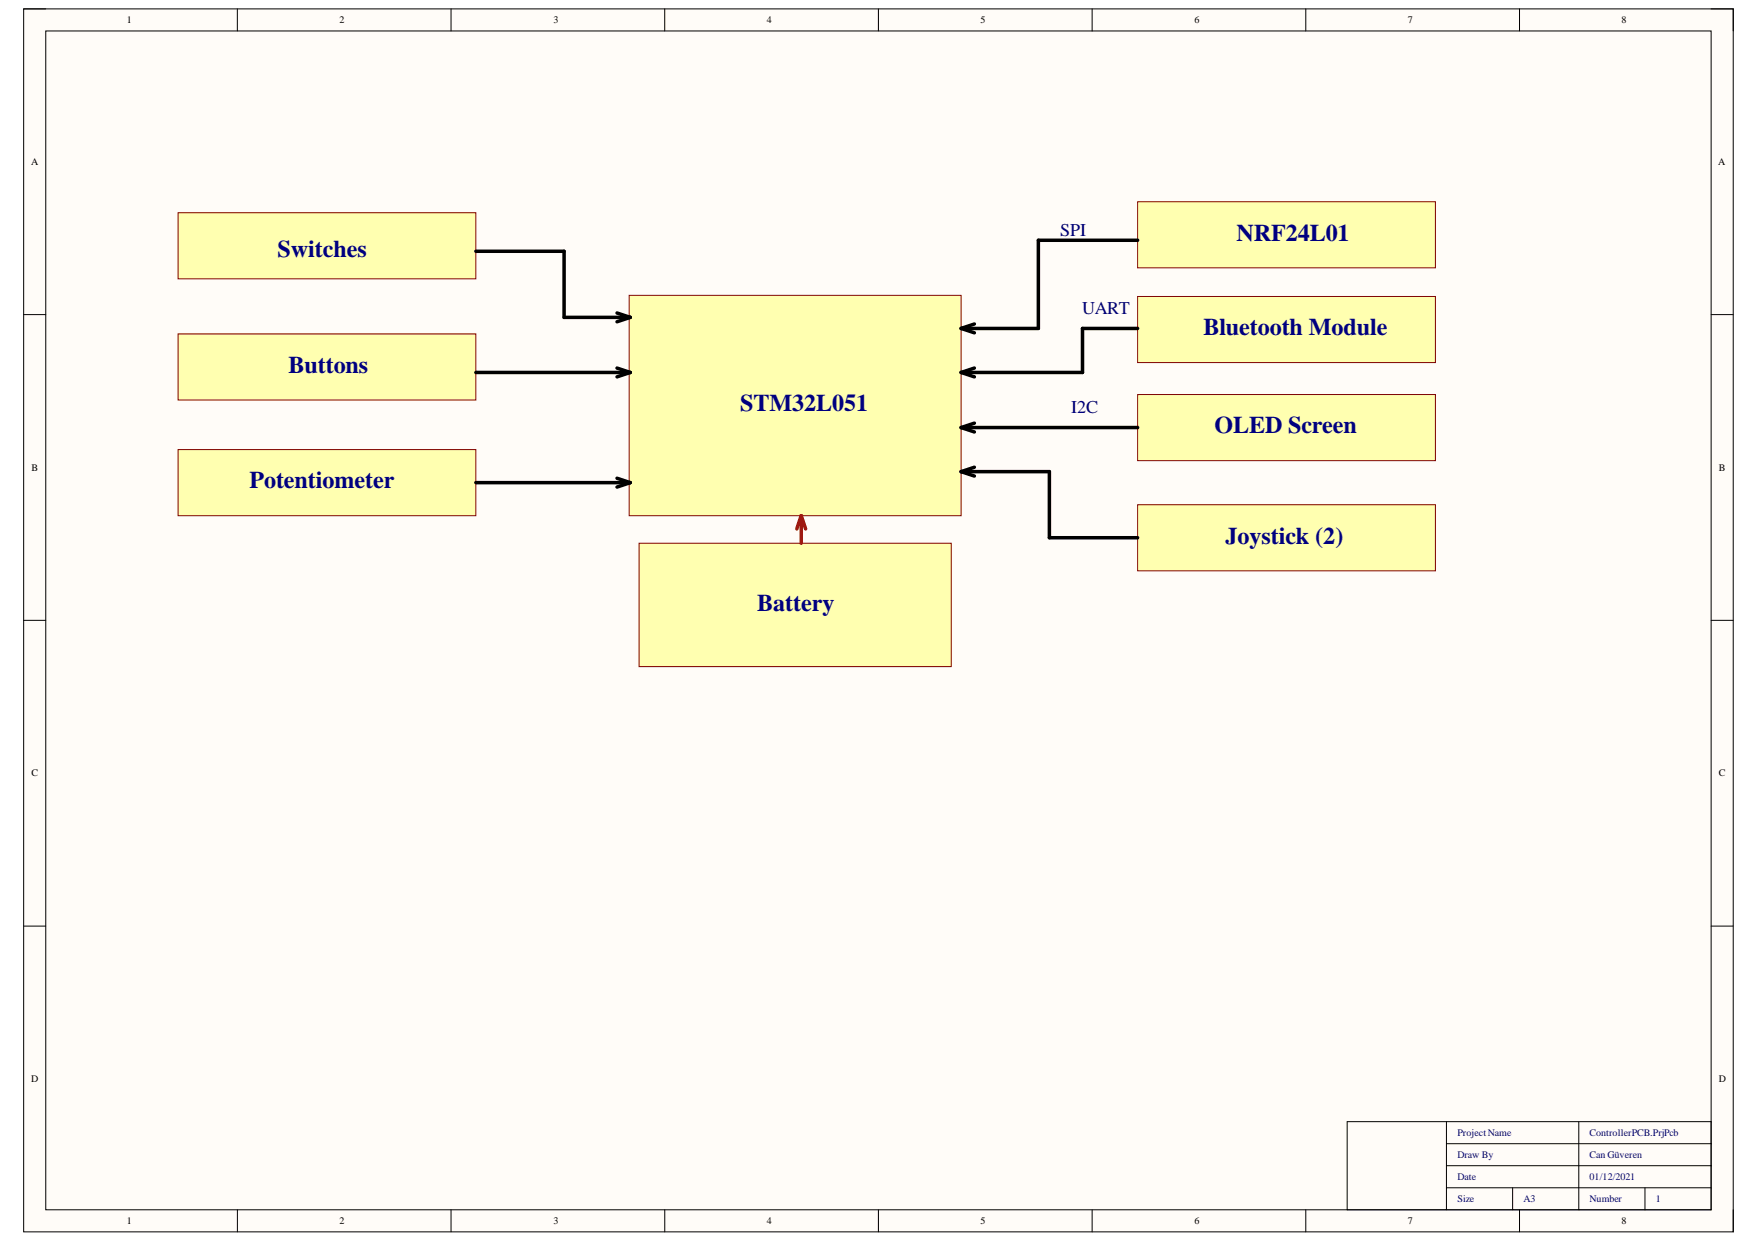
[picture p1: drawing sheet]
<svg xmlns="http://www.w3.org/2000/svg" width="297mm" height="210mm" viewBox="0 0 297 210" stroke-linecap="round" stroke-linejoin="round" font-family="sans-serif">
<path d="M4 1.5h288.7v206.5h-288.7z" fill-rule="evenodd" fill="#fffcf8"/>
<path d="M4 1.5h288.7v206.5h-288.7z" fill="none" stroke="#000" stroke-width=".17"/>
<path d="M7.7 5.2h281.3v199.1h-281.3z" fill-rule="evenodd" fill="#fffcf8"/>
<g fill="none" stroke="#000" stroke-width=".17">
<path d="M4 1.5h3.7M7.7 5.2h281.3v199.1h-281.3zM40.1 1.5v3.7M76.2 1.5v3.7M112.3 1.5v3.7M148.3 1.5v3.7M184.4 1.5v3.7M220.5 1.5v3.7M256.6 1.5v3.7M289 1.5h3.7v3.7M4 53.1h3.7M289 53.1h3.7"/>
<path d="M4 104.8h3.7M289 104.8h3.7M4 156.4h3.7M289 156.4h3.7M227.5 189.4h61.5v14.9h-61.5zM244.3 189.4v14.9M244.3 193.1h44.7M244.3 196.9h44.7M266.6 189.4v14.9M40.1 204.3v3.7M76.2 204.3v3.7M112.3 204.3v3.7"/>
<path d="M148.3 204.3v3.7M184.4 204.3v3.7M220.5 204.3v3.7M244.3 200.6h44.7M255.4 200.6v3.7M256.6 204.3v3.7M277.8 200.6v3.7M292.7 204.3v3.7"/>
</g>
<path d="M106.2 49.9h56.1v37.2h-56.1z" fill-rule="evenodd" fill="#ffffb0"/>
<path d="M106.2 49.9h56.1v37.2h-56.1z" fill="none" stroke="#800000" stroke-width=".17"/>
<path d="M192.1 34.1h50.3v11.1h-50.3z" fill-rule="evenodd" fill="#ffffb0"/>
<path d="M192.1 34.1h50.3v11.1h-50.3z" fill="none" stroke="#800000" stroke-width=".17"/>
<path d="M192.1 50.1h50.3v11.1h-50.3z" fill-rule="evenodd" fill="#ffffb0"/>
<path d="M192.1 50.1h50.3v11.1h-50.3z" fill="none" stroke="#800000" stroke-width=".17"/>
<path d="M192.1 66.6h50.3v11.2h-50.3z" fill-rule="evenodd" fill="#ffffb0"/>
<path d="M192.1 66.6h50.3v11.2h-50.3z" fill="none" stroke="#800000" stroke-width=".17"/>
<path d="M192.1 85.2h50.3v11.2h-50.3z" fill-rule="evenodd" fill="#ffffb0"/>
<path d="M192.1 85.2h50.3v11.2h-50.3z" fill="none" stroke="#800000" stroke-width=".17"/>
<path d="M107.9 91.7h52.7v20.9h-52.7z" fill-rule="evenodd" fill="#ffffb0"/>
<path d="M107.9 91.7h52.7v20.9h-52.7z" fill="none" stroke="#800000" stroke-width=".17"/>
<path d="M30.1 35.9h50.3v11.2h-50.3z" fill-rule="evenodd" fill="#ffffb0"/>
<path d="M30.1 35.9h50.3v11.2h-50.3z" fill="none" stroke="#800000" stroke-width=".17"/>
<path d="M30.1 56.4h50.3v11.1h-50.3z" fill-rule="evenodd" fill="#ffffb0"/>
<path d="M30.1 56.4h50.3v11.1h-50.3z" fill="none" stroke="#800000" stroke-width=".17"/>
<path d="M135.3 87.1v4.6M135.3 87.1l-.7 2.2M135.3 87.1l.7 2.2" fill="none" stroke="#f00" stroke-width=".59"/>
<path d="M30.1 75.9h50.3v11.2h-50.3z" fill-rule="evenodd" fill="#ffffb0"/>
<path d="M30.1 75.9h50.3v11.2h-50.3z" fill="none" stroke="#800000" stroke-width=".17"/>
<g fill="none" stroke="#000" stroke-width=".59">
<path d="M80.4 42.4h14.9v11.2h11.1M104.2 52.9l2.2 .7M106.4 53.6l-2.2 .7M162.3 55.5l2.2 .7M164.5 54.7l-2.2 .8M192.1 40.6h-16.8v14.9h-13M192.1 55.5h-9.3v7.4h-20.5M80.4 62.9h26M104.2 62.2l2.2 .7M106.4 62.9l-2.2 .7M162.3 62.9l2.2 .7M162.3 72.2l2.2 .7"/>
<path d="M162.3 79.6l2.2 .8M162.3 72.2h29.8M162.3 79.6h14.9v11.2h14.9M164.5 62.2l-2.2 .7M164.5 71.5l-2.2 .7M164.5 78.9l-2.2 .7M80.4 81.5h26M104.2 80.8l2.2 .7M106.4 81.5l-2.2 .7"/>
</g>
<g font-size="4.1" fill="#000080">
<text x="208.8" y="40.6">NRF24L01</text>
<text x="46.9" y="43.4">Switches</text>
<text x="203.2" y="56.6">Bluetooth Module</text>
<text x="48.7" y="62.9">Buttons</text>
<text x="125" y="69.4">STM32L051</text>
<text x="205.1" y="73.2">OLED Screen</text>
<text x="42.1" y="82.5">Potentiometer</text>
<text x="206.9" y="91.8">Joystick (2)</text>
<text x="127.9" y="103.2">Battery</text>
</g>
<g font-size="3" fill="#000080">
<text x="179" y="39.9">SPI</text>
<text x="182.8" y="53">UART</text>
<text x="180.9" y="69.7">I2C</text>
</g>
<g font-size="1.7">
<text x="21.4" y="3.9">1</text>
<text x="57.3" y="3.9">2</text>
<text x="93.5" y="3.9">3</text>
<text x="129.5" y="3.9">4</text>
<text x="165.6" y="3.9">5</text>
<text x="201.7" y="3.9">6</text>
<text x="237.7" y="3.9">7</text>
<text x="273.8" y="3.9">8</text>
<text x="5.2" y="27.9">A</text>
<text x="290.2" y="27.9">A</text>
<text x="5.3" y="79.5">B</text>
<text x="290.2" y="79.5">B</text>
<text x="5.3" y="131.1">C</text>
<text x="290.2" y="131.1">C</text>
<text x="5.2" y="182.7">D</text>
<text x="290.2" y="182.7">D</text>
<text x="21.4" y="206.7">1</text>
<text x="57.3" y="206.7">2</text>
<text x="93.5" y="206.7">3</text>
<text x="129.5" y="206.7">4</text>
<text x="165.6" y="206.7">5</text>
<text x="201.7" y="206.7">6</text>
<text x="237.7" y="206.7">7</text>
<text x="273.8" y="206.7">8</text>
</g>
<g font-size="1.7" fill="#000080">
<text x="246.1" y="191.9">ProjectName</text>
<text x="268.4" y="191.9">ControllerPCB.PrjPcb</text>
<text x="246.1" y="195.6">Draw By</text>
<text x="268.4" y="195.6">Can Güveren</text>
<text x="246.1" y="199.3">Date</text>
<text x="246.1" y="203">Size</text>
<text x="257.3" y="203">A3</text>
<text x="268.4" y="203">Number</text>
<text x="268.4" y="199.3">01/12/2021</text>
<text x="279.6" y="203">1</text>
</g>
</svg>
